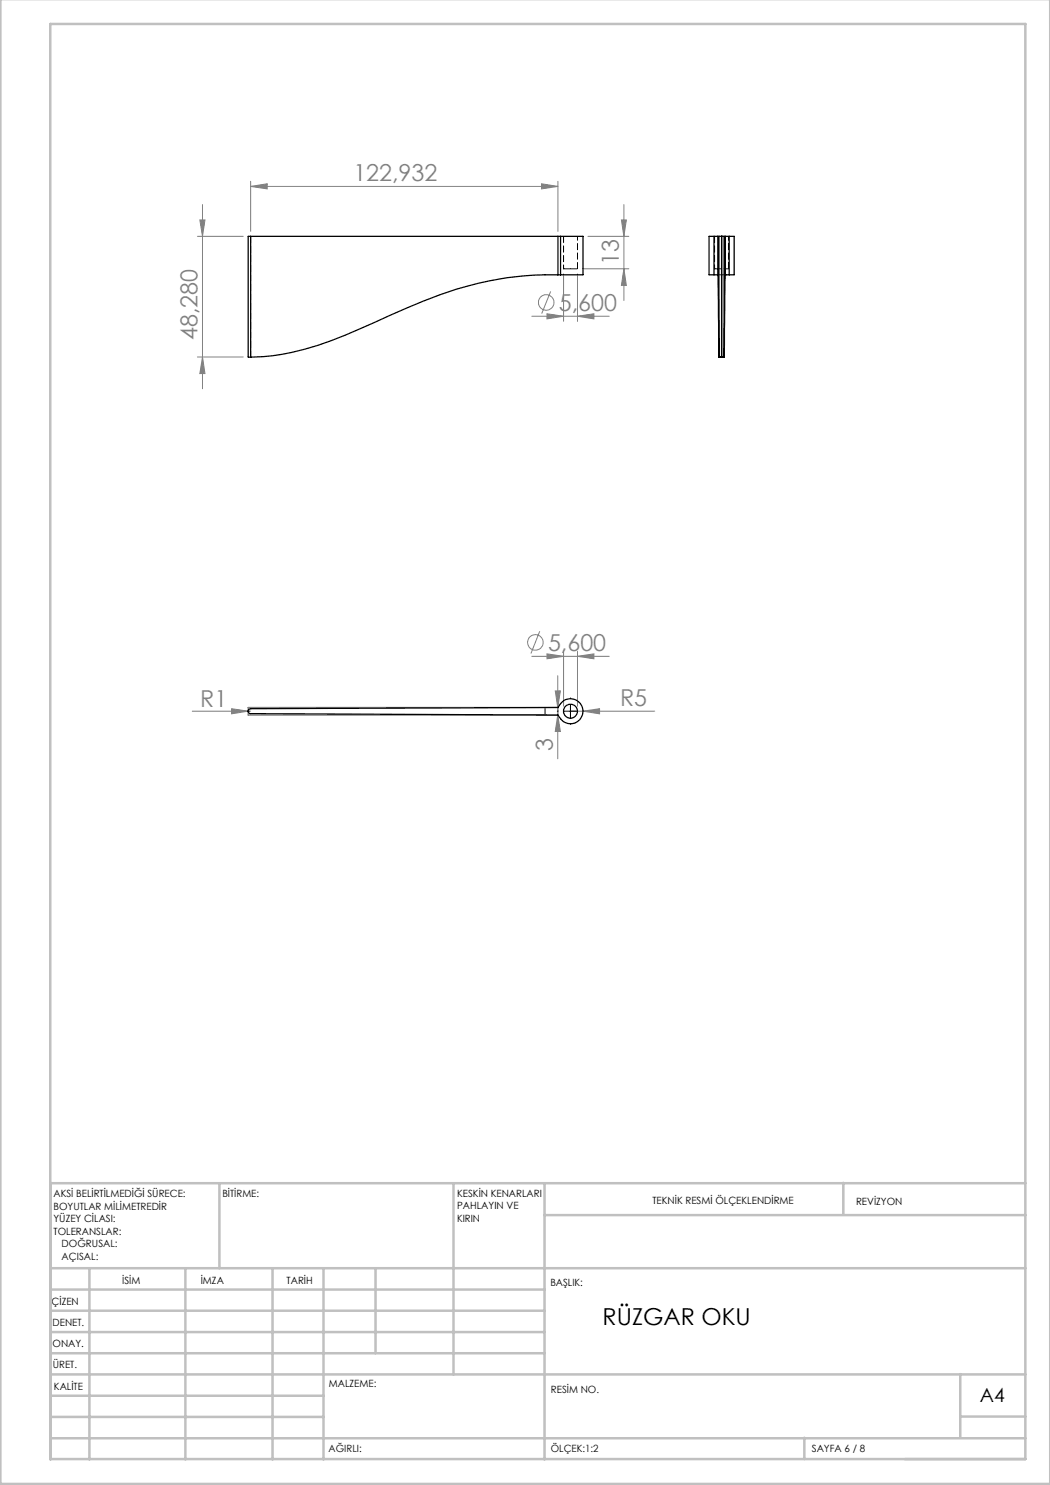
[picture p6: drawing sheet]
<svg xmlns="http://www.w3.org/2000/svg" width="210mm" height="297mm" viewBox="0 0 210 297" stroke-linecap="round" stroke-linejoin="round" font-family="sans-serif">
<g fill="none" stroke="#808080" stroke-width=".2">
<path d="M50.1 37.3l3.3-.5v1zM50.1 36.3v10M50.1 37.3h61.5M108.3 36.8l3.3 .5-3.3 .5zM111.6 36.3v10M39.5 47.3h9.1M40 44h1l-.5 3.3zM40.5 40.9v36.8M110.1 58.3l-1.8 4.4M112.7 54.8v9.5M115.5 54.8v9.5M116.5 53.8h9.3"/>
<path d="M117.6 47.3h8.2M124.3 44h1l-.5 3.3zM124.8 53.8l.5 3.3h-1zM124.8 40.9v19.2M39.5 71.4h9.1M40.5 71.4l.5 3.3h-1zM106.4 63.2h15.4M109.4 62.8l3.3 .4-3.3 .6zM115.5 63.2l3.3-.4v1zM106.4 131.3h15.4M107.9 126.3l-1.7 4.4M109.4 130.8l3.3 .5-3.3 .5z"/>
<path d="M111.1 138.2h1l-.6 3.3zM111.5 135.1v16.7M112.7 130.3v10.9M115.5 131.3l3.3-.5v1zM115.5 130.3v10.9M38.5 142.2h11.6M46.3 141.7l3.3 .5-3.3 .6zM110.6 143h.1M110.6 141.5h.1M111.5 143l.6 3.3h-1zM114.1 142.2h16.9M116.6 142.2l3.3-.5v1.1z"/>
<circle cx="109.3" cy="60.5" r="1.55"/>
<circle cx="107.1" cy="128.5" r="1.56"/>
</g>
<g fill="none" stroke="#c0c0c0" stroke-width=".5">
<path d="M.1 -.1v296.9h209.9v-296.9M10.1 4.8h195v287h-195zM43.9 236.6v17M90.7 236.6v38.3M108.9 236.6v55.3M168.7 236.6v6.3M205.1 236.6h-195v55.3M10.1 253.6h195M10.1 257.9h98.8M17.9 253.6v38.3M37.1 253.6v38.3M54.5 253.6v38.3"/>
<path d="M64.7 253.6v38.3M75.1 253.6v17M108.9 243h96.2M10.1 270.6h98.8M10.1 266.4h98.8M10.1 262.1h98.8M10.1 279.1h54.6M10.1 274.9h195M192.1 274.8v12.7M10.1 287.7h195M10.1 283.4h54.6M160.9 287.5v4.3"/>
<path d="M192.1 283.3h13"/>
</g>
<path d="M49.6 141.5h62v1.5h-62z" fill="none" stroke="#808080" stroke-width=".25"/>
<path d="M114.1 139.7v-.1M111.6 142.2h-.1M114.1 144.7v.2M116.6 142.2h.2" fill="none" stroke="#000" stroke-width=".2" stroke-dasharray="15.2 1.3 1.3 1.3"/>
<path d="M112.9 142.2h2.5M114.1 141v2.5" fill="none" stroke="#000" stroke-width=".2"/>
<g fill="#808080">
<path d="M46.3 141.7l3.3 .5-3.3 .6z"/>
<path d="M116.6 142.2l3.3-.5v1.1z"/>
<path d="M115.5 63.2l3.3-.4v1zM109.4 62.8l3.3 .4-3.3 .6z"/>
<path d="M50.1 37.3l3.3-.5v1zM108.3 36.8l3.3 .5-3.3 .5zM109.4 130.8l3.3 .5-3.3 .5zM115.5 131.3l3.3-.5v1z"/>
<path d="M40.5 71.4l.5 3.3h-1zM40 44h1l-.5 3.3zM124.8 53.8l.5 3.3h-1zM124.3 44h1l-.5 3.3zM111.5 143l.6 3.3h-1zM111.1 138.2h1l-.6 3.3z"/>
</g>
<g fill="none" stroke="#000" stroke-width=".25">
<path d="M50.1 47.3h-.5v24.1h.5M50.1 47.3v24.1M50.1 47.3h62M111.6 47.3v7.7M112.1 55a68.3 68.3 0 0 0-30.7 6.6l-6.6 3a76.6 76.6 0 0 1-18.4 6.3l-3.7 .4-2.6 .1M112.1 47.3h4.5v7.7h-4.5M112.1 47.3v7.7M142.8 55h.8v.5l.2 15.9M142.8 47.3h-1v7.7h1M142.8 47.3h1M142.8 47.3v7.7M143.5 47.3v7.7"/>
<path d="M143.8 47.3h.5M143.8 47.3v24.1M144.3 47.3h.1M144.3 47.3h.5M144.3 47.3v24.1M144.8 47.3h1M144.8 47.3v24.1M145.1 55l-.3 16.4M145.1 55h.1M145.1 55h.7M145.1 47.3v7.7M145.8 47.3h1v7.7h-1"/>
<path d="M145.8 47.3v7.7M143.8 71.4h.1M143.8 71.4h1M144.3 71.4h-.5M144.3 71.4h.1M144.3 71.4h.5M49.6 142.2h.1M49.7 142l.3-.3 61.6-.2a2.56 2.56 0 0 1 3-1.7 2.56 2.56 0 0 1 2 2.8 2.48 2.48 0 0 1-1.9 2.1 2.48 2.48 0 0 1-2.6-.9l-.5-.8-61.6-.3a.51 .51 0 0 1-.3-.7z"/>
<circle cx="114.1" cy="142.2" r="1.41"/>
</g>
<path d="M112.7 53.8h1.4M112.7 47.3v6.5M114.1 53.8h1.4M115.5 53.8v-6.5M142.9 53.8h2.8M142.9 47.3v6.5M145.1 55h-1.5M145.7 53.8v-6.5M50.1 71.4v-24.1M109 143v-1.5" fill="none" stroke="#000" stroke-width=".2" stroke-dasharray="1.3 .6"/>
<g font-size="4.7" fill="#808080">
<text x="70.7" y="36.2">122,932</text>
<text x="123.8" y="53.1" transform="rotate(-90 123.8 53.1)">13</text>
<text x="111.8" y="62.2">5,600</text>
<text x="39.5" y="68" transform="rotate(-90 39.5 68)">48,280</text>
<text x="109.6" y="130.2">5,600</text>
<text x="40.1" y="141.4">R1</text>
<text x="124" y="141.3">R5</text>
<text x="110.6" y="150.1" transform="rotate(-90 110.6 150.1)">3</text>
</g>
<text font-size="4.7" x="120.5" y="265.1">RÜZGAR OKU</text>
<text font-size="3.9" x="196" y="280.4">A4</text>
<g font-size="2">
<text x="10.7" y="239.5">AKSİ BELİRTİLMEDİĞİ SÜRECE:</text>
<text x="44.5" y="239.5">BİTİRME:</text>
<text x="91.4" y="239.4">KESKİN KENARLARI</text>
<text x="10.7" y="242">BOYUTLAR MİLİMETREDİR</text>
<text x="10.7" y="244.5">YÜZEY CİLASI:</text>
<text x="91.4" y="241.9">PAHLAYIN VE</text>
<text x="91.4" y="244.4">KIRIN</text>
<text x="130.5" y="240.8">TEKNİK RESMİ ÖLÇEKLENDİRME</text>
<text x="171.2" y="241">REVİZYON</text>
<text x="10.7" y="247">TOLERANSLAR:</text>
<text x="12.3" y="249.5">DOĞRUSAL:</text>
<text x="12.3" y="252">AÇISAL:</text>
<text x="24.4" y="256.9">İSİM</text>
<text x="40.1" y="256.8">İMZA</text>
<text x="57.3" y="256.8">TARİH</text>
<text x="110.1" y="257.1">BAŞLIK:</text>
<text x="10.3" y="260.9">ÇİZEN</text>
<text x="10.5" y="269.3">ONAY.</text>
<text x="10.5" y="265.2">DENET.</text>
<text x="10.6" y="273.6">ÜRET.</text>
<text x="10.8" y="278">KALİTE</text>
<text x="65.8" y="277.4">MALZEME:</text>
<text x="110.2" y="278.5">RESİM NO.</text>
<text x="65.7" y="290.4">AĞIRLI:</text>
<text x="110.2" y="290.5">ÖLÇEK:1:2</text>
<text x="162.4" y="290.4">SAYFA 6 / 8</text>
</g>
</svg>
